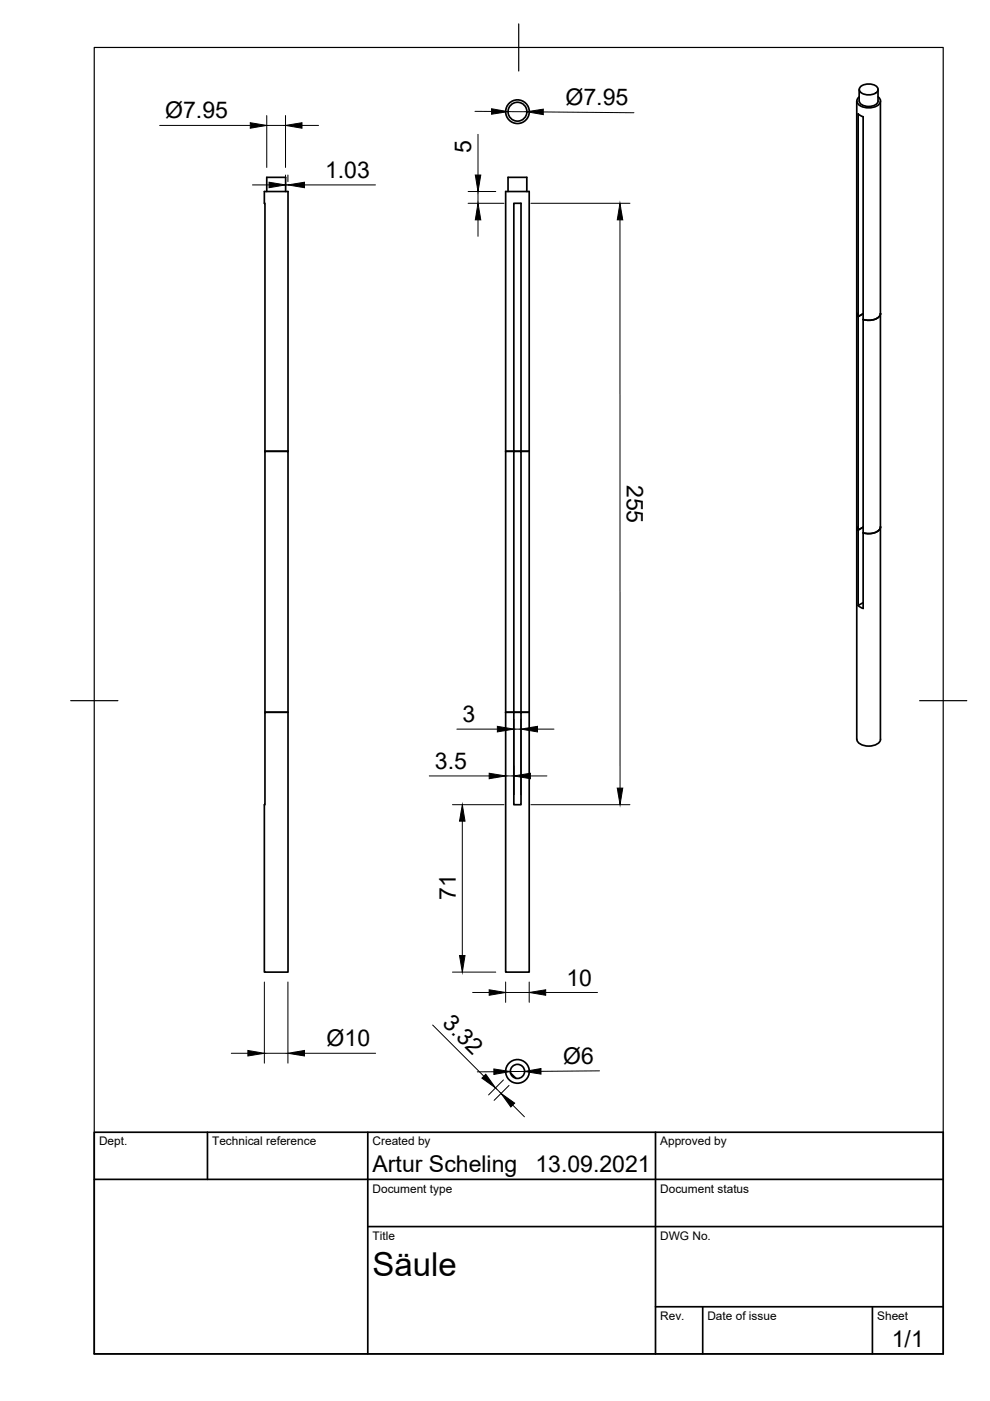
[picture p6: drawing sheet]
<svg xmlns="http://www.w3.org/2000/svg" width="210mm" height="297mm" viewBox="0 0 210 297" stroke-linecap="round" stroke-linejoin="round" font-family="sans-serif">
<g fill="none" stroke="#000" stroke-width=".36">
<path d="M182.2 19v2.4a2.07 2.07 0 0 0 2.6 1.1 1.43 1.43 0 0 0 1.4-1.1v-2.4M182.4 18.4a2.63 2.63 0 0 1 3.8 .4 1.63 1.63 0 0 1-2 1.3 1.63 1.63 0 0 1-2-1.3zM181.7 21.4v135.3a2.21 2.21 0 0 0 2.5 1.5 2.21 2.21 0 0 0 2.5-1.5v-135.3M182.2 20.5a1.07 1.07 0 0 0-.5 1.1 1.07 1.07 0 0 0 .8 .9 3.5 3.5 0 0 0 4.1-.6 .99 .99 0 0 0-.4-1.4M56 40.6h5.1v55.1h-4.9v-52.6h-.2zM56.6 40.6v-3h4v3M107.7 40.6v-3h4v3M108.9 43.1h1.6v52.6h-1.6zM181.7 66.5l.3 .6M186.7 66.5a2.3 2.3 0 0 1-2.7 1.4l-1-.2M56.2 95.7h4.9v55.3h-4.9zM110.5 95.7h1.7"/>
<path d="M181.7 111.7l.3 .7M181.9 112.4v-45.3l1.1-.6-1.1 .6 .1-43 1 .7v104.2l-1-.6M181.9 112.4l1.1-.6-1.1 .6v16M186.7 111.7a2.3 2.3 0 0 1-2.7 1.4l-1-.1M183 127.8l-1.1 .6M56.2 151h4.9v55.1h-5.1zM107.2 151h3.3v19.6h-1.6v-19.6h3.3M107.2 151v55.1h5v-55.1M107.2 151h1.7v-55.3h1.6v55.3h1.7M107.2 151v-55.3h1.7h-1.7v-55.1h5v110.4M108.2 227.5l1.2 1.1M20 240.1h180v46.9h-180z"/>
<path d="M20 250h180M44 240.1v9.9M78 240.1v46.9M139 240.1v46.9M78 260.1h122M139 277.1h61M149 277.1v9.9M185 277.1v9.9"/>
<circle cx="109.7" cy="23.7" r="2.51"/>
<circle cx="109.7" cy="23.7" r="2"/>
<circle cx="109.7" cy="227.2" r="2.51"/>
<circle cx="109.7" cy="227.2" r="1.5"/>
</g>
<path d="M20 10.1h180v276.9h-180zM110 5.1v10M15 148.6h10M195 148.6h10" fill="none" stroke="#000" stroke-width=".25"/>
<g fill="none" stroke="#000" stroke-width=".21">
<path d="M33.8 26.6h19.3M53.5 39.2h3.5M56.6 24.5v11M56.6 26.6h3.9M60.5 24.5v11M60.5 37.1v1.4M60.5 39.2h.5M61 37.1v1.4M64 26.6h3.5M64.6 39.2h15M100.7 23.6h3.5M101.3 28.5v8.6"/>
<path d="M107.7 23.7h4M115.2 23.7l19.2 .2M99.3 43.1h7.5M99.3 40.6h5.8M101.3 40.6v2.5M101.3 46.6v3.5M112.6 43.1h21M131.4 46.6l.1 120.5M96.9 154.6h8.6M109 152.5v16M109 154.6h1.4M110.4 152.5v16"/>
<path d="M114 154.6h3.5M91 164.5h12.7M95.9 170.6h10.9M98 174.1v28.5M107.2 164.5h1.8M112.5 164.5h3.5M112.6 170.6h21M56 208.2v17.2M61 208.2v17.2M91.7 217.3l10.9 10.9M95.9 206.1h9.2M100.2 210.4h3.5"/>
<path d="M107.2 208.2v4.3M107.2 210.4h5M112.2 208.2v4.3M115.7 210.4h11M49 223.3h3.6M56 223.3h5M64.6 223.3h15.1M104.7 227.2l-3.5 .1M105.1 230.7l1.1 1.1M106.7 229l-3.1 3.1M107.9 230.1l-3.1 3.2M108.7 234.3l2.5 2.5"/>
<path d="M111.2 227.2h-3M127.1 227l-12.4 .1"/>
</g>
<g fill="#000" stroke="#000" stroke-width=".21">
<path d="M53.1 26l3.5 .6-3.5 .6zM57 38.6l3.5 .6-3.5 .6zM60.5 26.6l3.5-.6v1.2zM61 39.2l3.6-.6v1.2zM100.8 37.1h1.1l-.6 3.5zM104.2 23.1l3.5 .6-3.5 .5zM111.7 23.7l3.5-.6v1.2zM101.3 43.1l.6 3.5h-1.1zM131.4 43.1l.6 3.5h-1.1zM105.5 154l3.5 .6-3.5 .6zM110.4 154.6l3.6-.6v1.2zM98 170.6l.6 3.5h-1.2z"/>
<path d="M103.7 163.9l3.5 .6-3.5 .6zM109 164.5l3.5-.6v1.2zM130.9 167.1h1.1l-.5 3.5zM97.4 202.6h1.2l-.6 3.5zM103.7 209.9l3.5 .5-3.5 .6zM112.2 210.4l3.5-.5v1.1zM52.6 222.7l3.4 .6-3.4 .6zM61 223.3l3.6-.6v1.2zM102.2 228.6l.8-.8 2.1 2.9zM104.7 226.6l3.5 .6-3.5 .6zM106.2 231.8l2.9 2.1-.8 .8zM111.2 227.2l3.5-.6v1.1z"/>
</g>
<text font-size="7" x="79" y="270.6">Säule</text>
<g font-size="4.9">
<text x="119.9" y="22.2">Ø7.95</text>
<text x="35" y="25">Ø7.95</text>
<text x="99.9" y="32.4" transform="rotate(-90 99.9 32.4)">5</text>
<text x="68.9" y="37.7">1.03</text>
<text x="132.9" y="102.8" transform="rotate(90 132.9 102.8)">255</text>
<text x="98.1" y="153.1">3</text>
<text x="92.2" y="163.1">3.5</text>
<text x="96.6" y="190.7" transform="rotate(-90 96.6 190.7)">71</text>
<text x="120.1" y="209">10</text>
<text x="69.3" y="221.8">Ø10</text>
<text x="93.6" y="217.1" transform="rotate(45 93.6 217.1)">3.32</text>
<text x="119.4" y="225.6">Ø6</text>
<text x="79" y="248.5">Artur Scheling</text>
<text x="113.5" y="248.5">13.09.2021</text>
<text x="189.1" y="285.7">1/1</text>
</g>
<g font-size="2.5">
<text x="21" y="242.9">Dept.</text>
<text x="45" y="242.9">Technical reference</text>
<text x="79" y="242.9">Created by</text>
<text x="140" y="242.9">Approved by</text>
<text x="79" y="252.8">Document type</text>
<text x="140" y="252.8">Document status</text>
<text x="79" y="262.9">Title</text>
<text x="140" y="262.9">DWG No.</text>
<text x="140" y="279.9">Rev.</text>
<text x="150" y="279.9">Date of issue</text>
<text x="186" y="279.9">Sheet</text>
</g>
</svg>
